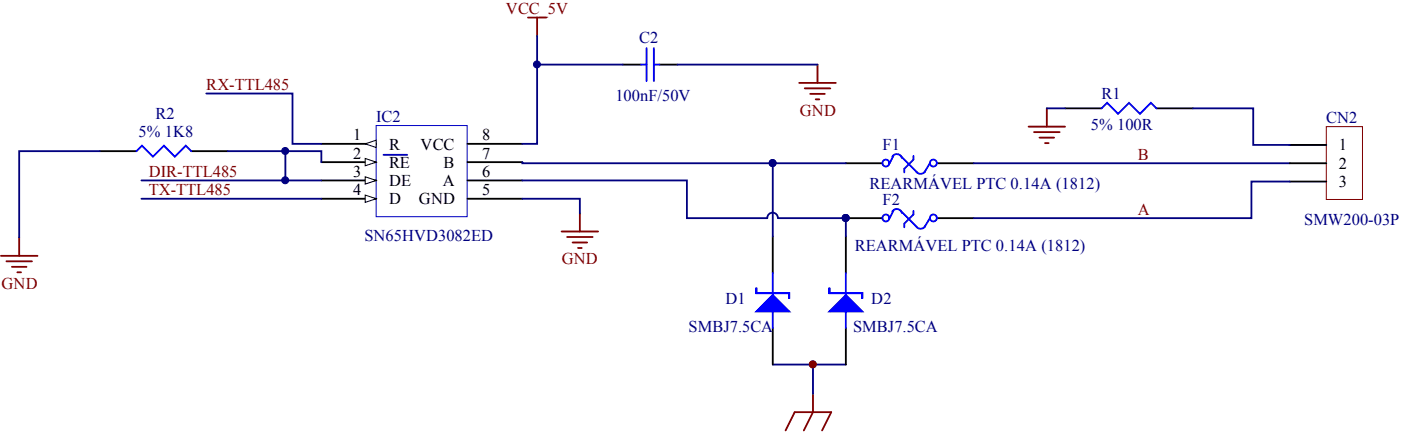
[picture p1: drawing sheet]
<svg xmlns="http://www.w3.org/2000/svg" width="137mm" height="42mm" viewBox="0 0 137 42" stroke-linecap="round" stroke-linejoin="round" font-family="sans-serif">
<circle cx="79.2" cy="35.5" r=".34" fill="#000080"/>
<circle cx="79.2" cy="35.5" r=".34" fill="none" stroke="#000080" stroke-width=".1"/>
<path d="M36.7 12.2h8.8v8.9h-8.8z" fill="none" stroke="#0000bf" stroke-width=".1"/>
<path d="M37.4 15.1h2.3" fill="none" stroke="#0000bf" stroke-width=".18"/>
<path d="M31.3 14h5.4" fill="none" stroke="#000" stroke-width=".18"/>
<path d="M35.6 14l1.1-.4v.8z" fill="#fff"/>
<path d="M35.6 14l1.1-.4v.8z" fill="none" stroke="#000" stroke-width=".1"/>
<path d="M31.3 15.8h5.4" fill="none" stroke="#000" stroke-width=".18"/>
<path d="M35.6 15.4l1.1 .4-1.1 .3z" fill="#fff"/>
<path d="M35.6 15.4l1.1 .4-1.1 .3z" fill="none" stroke="#000" stroke-width=".1"/>
<path d="M31.3 17.6h5.4" fill="none" stroke="#000" stroke-width=".18"/>
<path d="M35.6 17.2l1.1 .4-1.1 .3z" fill="#fff"/>
<path d="M35.6 17.2l1.1 .4-1.1 .3z" fill="none" stroke="#000" stroke-width=".1"/>
<path d="M31.3 19.3h5.4" fill="none" stroke="#000" stroke-width=".18"/>
<path d="M35.6 19l1.1 .3-1.1 .4z" fill="#fff"/>
<path d="M35.6 19l1.1 .3-1.1 .4z" fill="none" stroke="#000" stroke-width=".1"/>
<path d="M9.7 14.7h3.6M18.6 14.7h3.6M45.6 14h5.3M45.6 15.8h5.3M45.6 17.6h5.3M45.6 19.3h5.3M60.7 6.3h1.8M64.2 6.3h1.8" fill="none" stroke="#000" stroke-width=".18"/>
<g fill="none" stroke="#800000" stroke-width=".18">
<path d="M51.5 1.7h1.7M52.3 1.7v1.8M77.9 8.1h3.5M78.4 8.6h2.5M79 9.1h1.4M79.5 9.7h.3M79.7 6.3v1.8M.1 24.9h3.6M.6 25.4h2.5M1.2 26h1.4M1.7 26.5h.3M1.9 23.1v1.8"/>
<path d="M54.7 22.5h3.6M55.3 23.1h2.5M55.8 23.6h1.4M56.3 24.1h.4M56.5 20.7v1.8"/>
</g>
<path d="M13.3 14.7l.5-.5 1.1 1 1.1-1 1 1 1.1-1 .5 .5M62.5 6.3h.5M63 4.7v3.2M63.7 6.3h.5M63.7 4.7v3.2" fill="none" stroke="#00f" stroke-width=".18"/>
<path d="M50.9 19.3h5.6v1.4M52.3 6.3h8.4" fill="none" stroke="#000080" stroke-width=".18"/>
<circle cx="52.3" cy="6.3" r=".34" fill="#000080"/>
<circle cx="52.3" cy="6.3" r=".34" fill="none" stroke="#000080" stroke-width=".1"/>
<path d="M9.7 14.7h-7.8v8.4M13.8 17.6h17.5M22.2 14.7h9.1v1.1M27.8 14.7v2.9M66 6.3h13.7" fill="none" stroke="#000080" stroke-width=".18"/>
<circle cx="27.8" cy="14.7" r=".34" fill="#000080"/>
<circle cx="27.8" cy="14.7" r=".34" fill="none" stroke="#000080" stroke-width=".1"/>
<circle cx="27.8" cy="17.5" r=".34" fill="#000080"/>
<circle cx="27.8" cy="17.5" r=".34" fill="none" stroke="#000080" stroke-width=".1"/>
<path d="M13.8 19.3h17.5M20.1 9.1h8.4v4.9h2.8M52.3 3.5v10.5h-1.4M75.3 35.5h7.1" fill="none" stroke="#000080" stroke-width=".18"/>
<path d="M100.2 12.3h3.6M100.8 12.9h2.5M101.3 13.4h1.4M101.8 13.9h.4M102 10.5v1.8M79.2 38.3v1.8l-.9 1.8M76.6 41.9l.8-1.8h3.6l-.9 1.8" fill="none" stroke="#800000" stroke-width=".18"/>
<path d="M82.4 15.9h3.6M91.3 15.9h3.6M103.8 10.5h3.5M112.7 10.5h3.6M75.3 23v3.6M75.3 31.9v3.6" fill="none" stroke="#000" stroke-width=".18"/>
<g fill="none" stroke="#00f" stroke-width=".18">
<path d="M87 15.2a.52 .52 0 0 1 .5-.2 .52 .52 0 0 1 .4 .4M87.1 15.2l-.4 .7M87.8 15.2l1.6 1.6M89 15.2v.3l-.9 .9v.4M90.2 16.6a.52 .52 0 0 1-.9 .1M90.6 15.9l-.5 .9M107.3 10.5l.6-.5 1.1 1.1 1-1.1 1.1 1.1 1.1-1.1 .5 .5M75.3 26.6v5.3"/>
<circle cx="86.3" cy="15.9" r=".34"/>
<circle cx="91" cy="15.9" r=".34"/>
</g>
<path d="M73.7 28v.5h3.2v.6v-.6h-3.2z" fill-rule="evenodd" fill="#00f"/>
<path d="M73.7 28v.5h3.2v.6v-.6h-3.2z" fill="none" stroke="#00f" stroke-width=".18"/>
<path d="M75.3 28.7l1.6 1.6h-3.2z" fill="#00f"/>
<path d="M75.3 28.7l1.6 1.6h-3.2zM82.4 26.6v5.3" fill="none" stroke="#00f" stroke-width=".18"/>
<path d="M82.4 23v3.6M82.4 31.9v3.6" fill="none" stroke="#000" stroke-width=".18"/>
<path d="M80.8 28v.5h3.2v.6v-.6h-3.2z" fill-rule="evenodd" fill="#00f"/>
<path d="M80.8 28v.5h3.2v.6v-.6h-3.2z" fill="none" stroke="#00f" stroke-width=".18"/>
<path d="M82.4 28.7l1.6 1.6h-3.2z" fill="#00f"/>
<path d="M82.4 28.7l1.6 1.6h-3.2z" fill="none" stroke="#00f" stroke-width=".18"/>
<path d="M79.2 35.5v2.8" fill="none" stroke="#000080" stroke-width=".18"/>
<circle cx="79.2" cy="35.5" r=".34" fill="#800000"/>
<circle cx="79.2" cy="35.5" r=".34" fill="none" stroke="#800000" stroke-width=".1"/>
<path d="M50.9 15.8v.1h24.4v7.1M102 10.5h1.8" fill="none" stroke="#000080" stroke-width=".18"/>
<circle cx="75.3" cy="15.9" r=".34" fill="#000080"/>
<circle cx="75.3" cy="15.9" r=".34" fill="none" stroke="#000080" stroke-width=".1"/>
<path d="M82.4 21.2h3.6" fill="none" stroke="#000" stroke-width=".18"/>
<circle cx="82.4" cy="21.2" r=".34" fill="#000080"/>
<circle cx="82.4" cy="21.2" r=".34" fill="none" stroke="#000080" stroke-width=".1"/>
<path d="M91.3 21.2h3.6" fill="none" stroke="#000" stroke-width=".18"/>
<g fill="none" stroke="#00f" stroke-width=".18">
<path d="M87 20.6a.52 .52 0 0 1 .5-.3 .52 .52 0 0 1 .4 .4M87.1 20.5l-.4 .7M87.8 20.5l1.6 1.6M89 20.5v.4l-.9 .9v.3M90.2 22a.52 .52 0 0 1-.9 .1M90.6 21.2l-.5 .9"/>
<circle cx="86.3" cy="21.2" r=".34"/>
<circle cx="91" cy="21.2" r=".34"/>
</g>
<circle cx="82.4" cy="21.2" r=".34" fill="#000080"/>
<circle cx="82.4" cy="21.2" r=".34" fill="none" stroke="#000080" stroke-width=".1"/>
<path d="M75.3 15.9h7.1" fill="none" stroke="#000080" stroke-width=".18"/>
<circle cx="75.3" cy="15.9" r=".34" fill="#000080"/>
<circle cx="75.3" cy="15.9" r=".34" fill="none" stroke="#000080" stroke-width=".1"/>
<path d="M50.9 17.6h16v3.6h7.9a.52 .52 0 0 1 .5-.5 .52 .52 0 0 1 .5 .5M75.8 21.2h6.6v1.8" fill="none" stroke="#000080" stroke-width=".18"/>
<circle cx="82.4" cy="21.2" r=".34" fill="#000080"/>
<circle cx="82.4" cy="21.2" r=".34" fill="none" stroke="#000080" stroke-width=".1"/>
<path d="M94.9 15.9h30.8M116.3 10.5h5.8v3.6h3.6M125.7 17.7h-3.8v3.5h-27" fill="none" stroke="#000080" stroke-width=".18"/>
<path d="M129.2 12.3h3.6v7.1h-3.6z" fill="none" stroke="#800000" stroke-width=".1"/>
<path d="M125.7 14.1h3.5M125.7 15.9h3.5M125.7 17.7h3.5" fill="none" stroke="#000" stroke-width=".18"/>
<g font-size="1.6" fill="#800000">
<text x="49.3" y="1.4">VCC_5V</text>
<text x="20.1" y="8.7">RX-TTL485</text>
<text x="77.9" y="11.3">GND</text>
<text x="14.5" y="17.2">DIR-TTL485</text>
<text x="110.9" y="15.5">B</text>
<text x="14.5" y="19">TX-TTL485</text>
<text x="110.9" y="20.9">A</text>
<text x=".2" y="28.1">GND</text>
<text x="54.7" y="25.7">GND</text>
</g>
<g font-size="1.6" fill="#000080">
<text x="62.3" y="4.1">C2</text>
<text x="15.2" y="11.6">R2</text>
<text x="36.6" y="11.9">IC2</text>
<text x="60" y="9.8">100nF/50V</text>
<text x="107.4" y="9.7">R1</text>
<text x="129.2" y="12">CN2</text>
<text x="13.5" y="13.3">5% 1K8</text>
<text x="86" y="14.6">F1</text>
<text x="106.3" y="12.7">5% 100R</text>
<text x="35.5" y="23.5">SN65HVD3082ED</text>
<text x="84.7" y="18.4">REARMÁVEL PTC 0.14A (1812)</text>
<text x="86" y="20">F2</text>
<text x="127.1" y="21.9">SMW200-03P</text>
<text x="70.7" y="29.6">D1</text>
<text x="83.3" y="24.5">REARMÁVEL PTC 0.14A (1812)</text>
<text x="84.9" y="29.6">D2</text>
<text x="67.1" y="32.3">SMBJ7.5CA</text>
<text x="83.1" y="32.3">SMBJ7.5CA</text>
</g>
<g font-size="1.6">
<text x="34.4" y="13.7">1</text>
<text x="34.4" y="15.4">2</text>
<text x="34.4" y="17.2">3</text>
<text x="37.9" y="14.6">R</text>
<text x="37.9" y="16.3">RE</text>
<text x="41" y="14.6">VCC</text>
<text x="43.2" y="16.3">B</text>
<text x="47" y="15.4">7</text>
<text x="47" y="17.2">6</text>
<text x="47" y="13.7">8</text>
<text x="130.5" y="14.6">1</text>
<text x="130.5" y="16.5">2</text>
<text x="34.4" y="19">4</text>
<text x="37.9" y="18.1">DE</text>
<text x="37.9" y="19.9">D</text>
<text x="40.8" y="19.9">GND</text>
<text x="43.1" y="18.1">A</text>
<text x="47" y="19">5</text>
<text x="130.5" y="18.2">3</text>
</g>
</svg>
